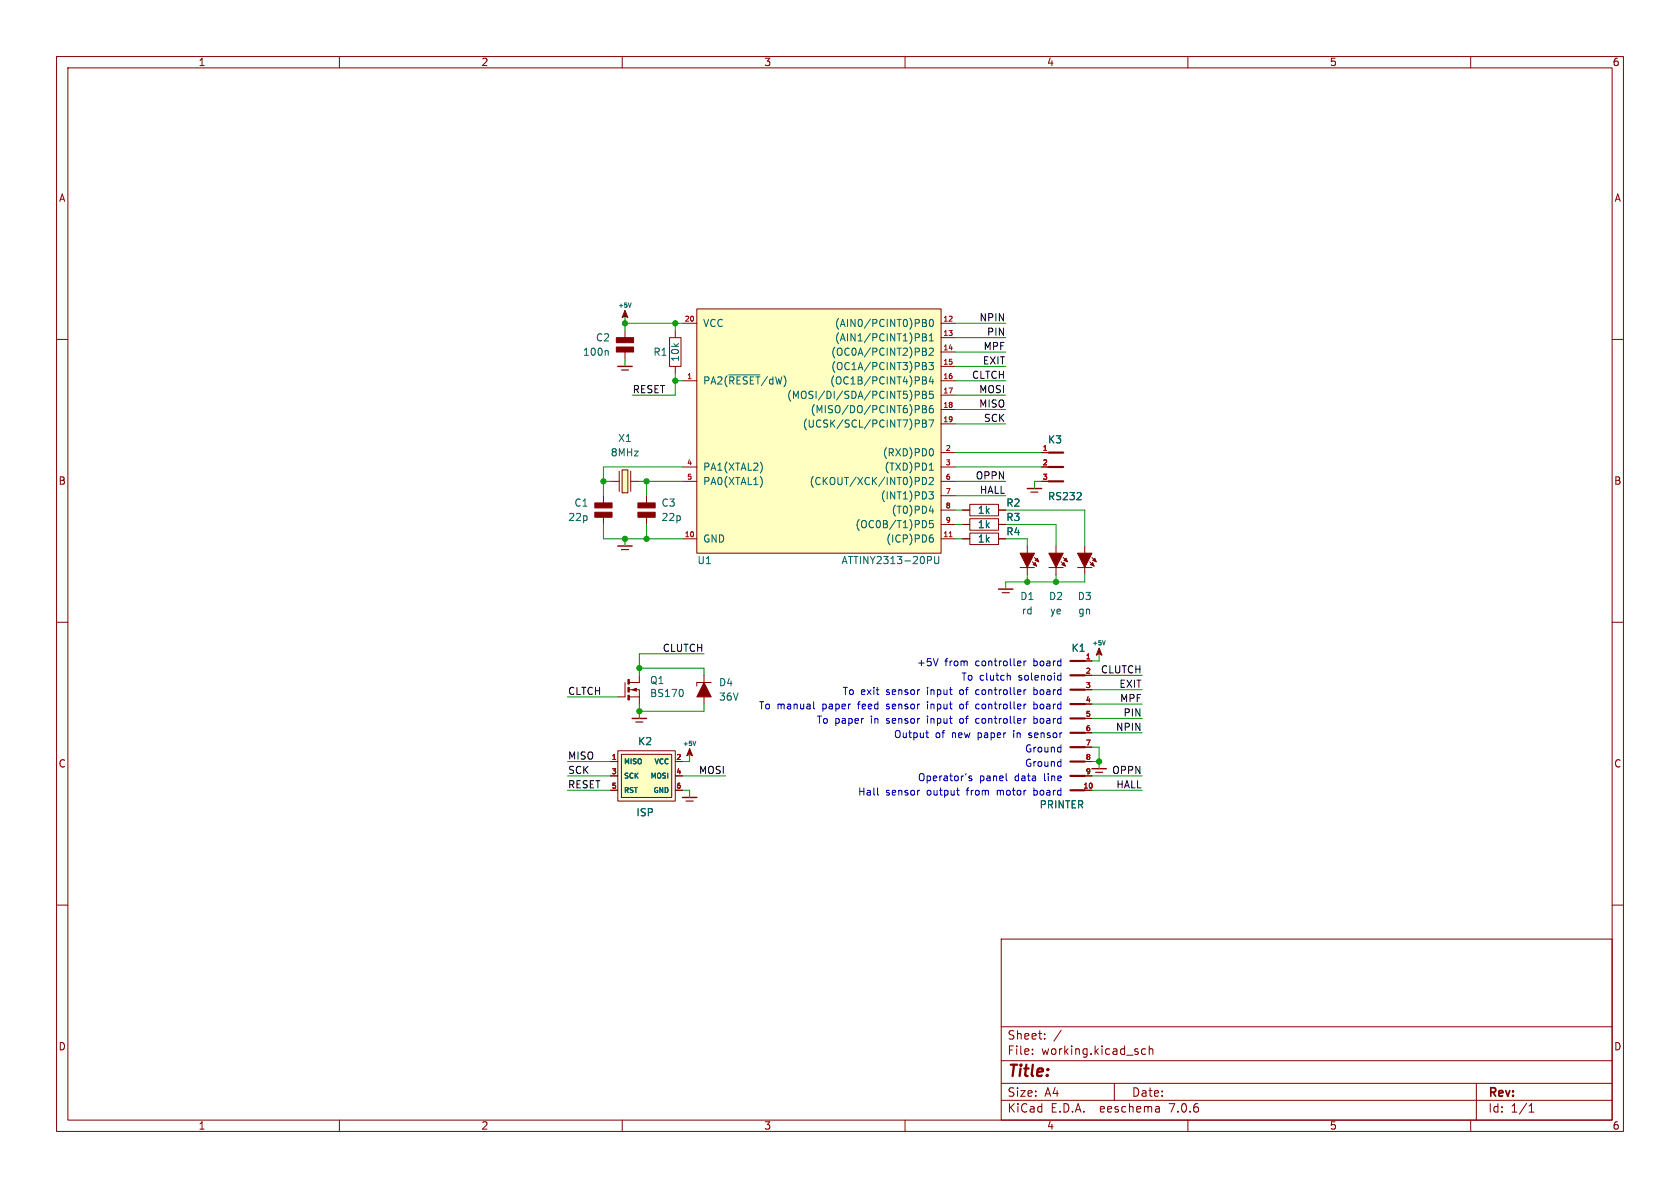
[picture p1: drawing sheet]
(kicad_sch (version 20230121) (generator eeschema)

 (paper "A4")

 (lib_symbols
  (symbol "haxmark-rescue:+5V" (power) (pin_numbers hide) (pin_names (offset 0)) (in_bom yes) (on_board yes)
   (property "Reference" "#PWR" (at 0 -1.905 0) (effects (font (size 0.762 0.762)) hide))
   (property "Value" "+5V" (at 0 1.905 0) (effects (font (size 0.762 0.762))))
   (property "Footprint" "" (at 0 0 0) (effects (font (size 1.27 1.27)) hide))
   (property "Datasheet" "" (at 0 0 0) (effects (font (size 1.524 1.524))))
   (symbol "+5V_0_1"
    (polyline (pts (xy -0.508 -0.254) (xy 0 0) (xy 0.508 -0.254) (xy 0 1.016) (xy -0.508 -0.254)) (stroke (width 0) (type solid)) (fill (type outline))))
   (symbol "+5V_1_1"
    (pin power_in line (at 0 0 90) (length 0) hide (name "+5V" (effects (font (size 0.889 0.889)))) (number "1" (effects (font (size 0.889 0.889)))))))
  (symbol "haxmark-rescue:ATTINY2313-20PU" (pin_names (offset 1.016)) (in_bom yes) (on_board yes)
   (property "Reference" "U" (at -21.59 -22.86 0) (effects (font (size 1.27 1.27)) (justify left)))
   (property "Value" "ATTINY2313-20PU" (at 21.59 -22.86 0) (effects (font (size 1.27 1.27)) (justify right)))
   (property "Footprint" "dip:DIP20_300" (at 21.59 -25.4 0) (effects (font (size 1.27 1.27)) (justify right) hide))
   (property "Datasheet" "" (at -21.59 -25.4 0) (effects (font (size 1.524 1.524))))
   (symbol "ATTINY2313-20PU_0_1"
    (rectangle (start 21.59 21.59) (end -21.59 -21.59) (stroke (width 0) (type solid)) (fill (type background))))
   (symbol "ATTINY2313-20PU_1_1"
    (pin bidirectional line (at -24.13 8.89 0) (length 2.54) (name "PA2(~{RESET}/dW)" (effects (font (size 1.27 1.27)))) (number "1" (effects (font (size 0.889 0.889)))))
    (pin power_in line (at -24.13 -19.05 0) (length 2.54) (name "GND" (effects (font (size 1.27 1.27)))) (number "10" (effects (font (size 0.889 0.889)))))
    (pin bidirectional line (at 24.13 -19.05 180) (length 2.54) (name "(ICP)PD6" (effects (font (size 1.27 1.27)))) (number "11" (effects (font (size 0.889 0.889)))))
    (pin bidirectional line (at 24.13 19.05 180) (length 2.54) (name "(AIN0/PCINT0)PB0" (effects (font (size 1.27 1.27)))) (number "12" (effects (font (size 0.889 0.889)))))
    (pin bidirectional line (at 24.13 16.51 180) (length 2.54) (name "(AIN1/PCINT1)PB1" (effects (font (size 1.27 1.27)))) (number "13" (effects (font (size 0.889 0.889)))))
    (pin bidirectional line (at 24.13 13.97 180) (length 2.54) (name "(OC0A/PCINT2)PB2" (effects (font (size 1.27 1.27)))) (number "14" (effects (font (size 0.889 0.889)))))
    (pin bidirectional line (at 24.13 11.43 180) (length 2.54) (name "(OC1A/PCINT3)PB3" (effects (font (size 1.27 1.27)))) (number "15" (effects (font (size 0.889 0.889)))))
    (pin bidirectional line (at 24.13 8.89 180) (length 2.54) (name "(OC1B/PCINT4)PB4" (effects (font (size 1.27 1.27)))) (number "16" (effects (font (size 0.889 0.889)))))
    (pin bidirectional line (at 24.13 6.35 180) (length 2.54) (name "(MOSI/DI/SDA/PCINT5)PB5" (effects (font (size 1.27 1.27)))) (number "17" (effects (font (size 0.889 0.889)))))
    (pin bidirectional line (at 24.13 3.81 180) (length 2.54) (name "(MISO/DO/PCINT6)PB6" (effects (font (size 1.27 1.27)))) (number "18" (effects (font (size 0.889 0.889)))))
    (pin bidirectional line (at 24.13 1.27 180) (length 2.54) (name "(UCSK/SCL/PCINT7)PB7" (effects (font (size 1.27 1.27)))) (number "19" (effects (font (size 0.889 0.889)))))
    (pin bidirectional line (at 24.13 -3.81 180) (length 2.54) (name "(RXD)PD0" (effects (font (size 1.27 1.27)))) (number "2" (effects (font (size 0.889 0.889)))))
    (pin power_in line (at -24.13 19.05 0) (length 2.54) (name "VCC" (effects (font (size 1.27 1.27)))) (number "20" (effects (font (size 0.889 0.889)))))
    (pin bidirectional line (at 24.13 -6.35 180) (length 2.54) (name "(TXD)PD1" (effects (font (size 1.27 1.27)))) (number "3" (effects (font (size 0.889 0.889)))))
    (pin bidirectional line (at -24.13 -6.35 0) (length 2.54) (name "PA1(XTAL2)" (effects (font (size 1.27 1.27)))) (number "4" (effects (font (size 0.889 0.889)))))
    (pin bidirectional line (at -24.13 -8.89 0) (length 2.54) (name "PA0(XTAL1)" (effects (font (size 1.27 1.27)))) (number "5" (effects (font (size 0.889 0.889)))))
    (pin bidirectional line (at 24.13 -8.89 180) (length 2.54) (name "(CKOUT/XCK/INT0)PD2" (effects (font (size 1.27 1.27)))) (number "6" (effects (font (size 0.889 0.889)))))
    (pin bidirectional line (at 24.13 -11.43 180) (length 2.54) (name "(INT1)PD3" (effects (font (size 1.27 1.27)))) (number "7" (effects (font (size 0.889 0.889)))))
    (pin bidirectional line (at 24.13 -13.97 180) (length 2.54) (name "(T0)PD4" (effects (font (size 1.27 1.27)))) (number "8" (effects (font (size 0.889 0.889)))))
    (pin bidirectional line (at 24.13 -16.51 180) (length 2.54) (name "(OC0B/T1)PD5" (effects (font (size 1.27 1.27)))) (number "9" (effects (font (size 0.889 0.889)))))))
  (symbol "haxmark-rescue:BS170" (pin_numbers hide) (pin_names (offset 0) hide) (in_bom yes) (on_board yes)
   (property "Reference" "Q" (at 3.048 1.651 0) (effects (font (size 1.27 1.27)) (justify left)))
   (property "Value" "BS170" (at 3.048 -0.635 0) (effects (font (size 1.27 1.27)) (justify left)))
   (property "Footprint" "" (at 0 0 0) (effects (font (size 1.524 1.524))))
   (property "Datasheet" "" (at 0 0 0) (effects (font (size 1.524 1.524))))
   (symbol "BS170_0_0"
    (rectangle (start -0.7112 -1.016) (end -0.5334 -1.778) (stroke (width 0.254) (type solid)) (fill (type background)))
    (rectangle (start -0.7112 0.381) (end -0.5334 -0.381) (stroke (width 0.254) (type solid)) (fill (type background)))
    (rectangle (start -0.7112 1.778) (end -0.5334 1.016) (stroke (width 0.254) (type solid)) (fill (type background)))
    (polyline (pts (xy 0 0) (xy 0.762 0.254) (xy 0.508 0) (xy 0.762 -0.254) (xy 0 0)) (stroke (width 0) (type solid)) (fill (type outline))))
   (symbol "BS170_0_1"
    (polyline (pts (xy -1.27 -1.27) (xy -1.27 1.27)) (stroke (width 0) (type solid)) (fill (type none)))
    (polyline (pts (xy 1.27 -1.27) (xy -0.508 -1.27)) (stroke (width 0) (type solid)) (fill (type none)))
    (polyline (pts (xy 1.27 1.27) (xy -0.508 1.27)) (stroke (width 0) (type solid)) (fill (type none)))
    (polyline (pts (xy 1.27 -1.27) (xy 1.27 0) (xy -0.635 0)) (stroke (width 0) (type solid)) (fill (type none))))
   (symbol "BS170_1_1"
    (pin passive line (at 1.27 2.54 270) (length 1.27) (name "D" (effects (font (size 0.889 0.889)))) (number "1" (effects (font (size 0.889 0.889)))))
    (pin passive line (at -2.54 -1.27 0) (length 1.27) (name "G" (effects (font (size 0.889 0.889)))) (number "2" (effects (font (size 0.889 0.889)))))
    (pin passive line (at 1.27 -2.54 90) (length 1.27) (name "S" (effects (font (size 0.889 0.889)))) (number "3" (effects (font (size 0.889 0.889)))))))
  (symbol "haxmark-rescue:C" (pin_numbers hide) (pin_names (offset 0.254)) (in_bom yes) (on_board yes)
   (property "Reference" "C" (at 2.54 1.27 0) (effects (font (size 1.27 1.27)) (justify left)))
   (property "Value" "C" (at 2.54 -1.27 0) (effects (font (size 1.27 1.27)) (justify left)))
   (property "Footprint" "" (at 0 0 0) (effects (font (size 1.524 1.524))))
   (property "Datasheet" "" (at 0 0 0) (effects (font (size 1.524 1.524))))
   (symbol "C_0_1"
    (rectangle (start -1.524 -0.381) (end 1.524 -1.27) (stroke (width 0) (type solid)) (fill (type outline)))
    (rectangle (start -1.524 1.27) (end 1.524 0.381) (stroke (width 0) (type solid)) (fill (type outline))))
   (symbol "C_1_1"
    (pin passive line (at 0 2.54 270) (length 1.27) (name "~" (effects (font (size 0.635 0.635)))) (number "1" (effects (font (size 0.635 0.635)))))
    (pin passive line (at 0 -2.54 90) (length 1.27) (name "~" (effects (font (size 0.635 0.635)))) (number "2" (effects (font (size 0.635 0.635)))))))
  (symbol "haxmark-rescue:DZ" (pin_numbers hide) (pin_names (offset 0) hide) (in_bom yes) (on_board yes)
   (property "Reference" "D" (at 0 2.54 0) (effects (font (size 1.27 1.27))))
   (property "Value" "DZ" (at 0 -2.54 0) (effects (font (size 1.27 1.27))))
   (property "Footprint" "" (at -2.54 0 0) (effects (font (size 1.27 1.27)) hide))
   (property "Datasheet" "" (at 0 0 0) (effects (font (size 1.524 1.524))))
   (symbol "DZ_0_1"
    (polyline (pts (xy 1.27 1.27) (xy 0.635 1.27)) (stroke (width 0) (type solid)) (fill (type none)))
    (polyline (pts (xy 1.27 1.27) (xy 1.27 -1.27)) (stroke (width 0) (type solid)) (fill (type none)))
    (polyline (pts (xy -1.27 1.27) (xy -1.27 -1.27) (xy 1.27 0) (xy -1.27 1.27)) (stroke (width 0) (type solid)) (fill (type outline))))
   (symbol "DZ_1_1"
    (pin passive line (at -2.54 0 0) (length 1.27) (name "A" (effects (font (size 0.889 0.889)))) (number "1" (effects (font (size 0.889 0.889)))))
    (pin passive line (at 2.54 0 180) (length 1.27) (name "C" (effects (font (size 0.889 0.889)))) (number "2" (effects (font (size 0.889 0.889)))))))
  (symbol "haxmark-rescue:GND" (power) (pin_names (offset 0)) (in_bom yes) (on_board yes)
   (property "Reference" "#PWR" (at 0 0 0) (effects (font (size 0.762 0.762)) hide))
   (property "Value" "GND" (at 0 -1.778 0) (effects (font (size 0.762 0.762)) hide))
   (property "Footprint" "" (at 0 0 0) (effects (font (size 1.524 1.524))))
   (property "Datasheet" "" (at 0 0 0) (effects (font (size 1.524 1.524))))
   (symbol "GND_0_1"
    (polyline (pts (xy -1.27 0) (xy 1.27 0)) (stroke (width 0.254) (type solid)) (fill (type none)))
    (polyline (pts (xy -0.635 -0.635) (xy 0.635 -0.635)) (stroke (width 0.2032) (type solid)) (fill (type none))))
   (symbol "GND_1_1"
    (pin power_in line (at 0 0 90) (length 0) hide (name "GND" (effects (font (size 0.762 0.762)))) (number "1" (effects (font (size 0.762 0.762)))))))
  (symbol "haxmark-rescue:ISP6" (pin_names (offset 1.016)) (in_bom yes) (on_board yes)
   (property "Reference" "K" (at -0.254 6.096 0) (effects (font (size 1.27 1.27))))
   (property "Value" "ISP6" (at -0.254 -6.477 0) (effects (font (size 1.27 1.27))))
   (property "Footprint" "" (at 0 0 0) (effects (font (size 1.524 1.524))))
   (property "Datasheet" "" (at 0 0 0) (effects (font (size 1.524 1.524))))
   (symbol "ISP6_0_1"
    (rectangle (start -5.08 4.445) (end 5.08 -4.445) (stroke (width 0) (type solid)) (fill (type none)))
    (rectangle (start -4.445 3.81) (end 4.445 -3.81) (stroke (width 0) (type solid)) (fill (type background))))
   (symbol "ISP6_1_1"
    (pin passive line (at -6.35 2.54 0) (length 1.27) (name "MISO" (effects (font (size 0.889 0.889)))) (number "1" (effects (font (size 0.889 0.889)))))
    (pin passive line (at 6.35 2.54 180) (length 1.27) (name "VCC" (effects (font (size 0.889 0.889)))) (number "2" (effects (font (size 0.889 0.889)))))
    (pin passive line (at -6.35 0 0) (length 1.27) (name "SCK" (effects (font (size 0.889 0.889)))) (number "3" (effects (font (size 0.889 0.889)))))
    (pin passive line (at 6.35 0 180) (length 1.27) (name "MOSI" (effects (font (size 0.889 0.889)))) (number "4" (effects (font (size 0.889 0.889)))))
    (pin passive line (at -6.35 -2.54 0) (length 1.27) (name "RST" (effects (font (size 0.889 0.889)))) (number "5" (effects (font (size 0.889 0.889)))))
    (pin passive line (at 6.35 -2.54 180) (length 1.27) (name "GND" (effects (font (size 0.889 0.889)))) (number "6" (effects (font (size 0.889 0.889)))))))
  (symbol "haxmark-rescue:LED" (pin_numbers hide) (pin_names (offset 0) hide) (in_bom yes) (on_board yes)
   (property "Reference" "D" (at 0 3.175 0) (effects (font (size 1.27 1.27))))
   (property "Value" "LED" (at 0 -3.175 0) (effects (font (size 1.27 1.27))))
   (property "Footprint" "" (at 0 0 0) (effects (font (size 1.524 1.524))))
   (property "Datasheet" "" (at 0 0 0) (effects (font (size 1.524 1.524))))
   (symbol "LED_0_1"
    (polyline (pts (xy -0.508 1.27) (xy 0.254 2.032)) (stroke (width 0) (type solid)) (fill (type none)))
    (polyline (pts (xy 0.254 0.889) (xy 1.016 1.651)) (stroke (width 0) (type solid)) (fill (type none)))
    (polyline (pts (xy 1.27 1.27) (xy 1.27 -1.27)) (stroke (width 0) (type solid)) (fill (type none)))
    (polyline (pts (xy -1.27 1.27) (xy -1.27 -1.27) (xy 1.27 0) (xy -1.27 1.27)) (stroke (width 0) (type solid)) (fill (type outline)))
    (polyline (pts (xy 0.254 2.032) (xy -0.381 1.778) (xy 0 1.397) (xy 0.254 2.032)) (stroke (width 0) (type solid)) (fill (type outline)))
    (polyline (pts (xy 1.016 1.651) (xy 0.381 1.397) (xy 0.762 1.016) (xy 1.016 1.651)) (stroke (width 0) (type solid)) (fill (type outline))))
   (symbol "LED_1_1"
    (pin passive line (at -2.54 0 0) (length 1.27) (name "A" (effects (font (size 0.889 0.889)))) (number "1" (effects (font (size 0.889 0.889)))))
    (pin passive line (at 2.54 0 180) (length 1.27) (name "C" (effects (font (size 0.889 0.889)))) (number "2" (effects (font (size 0.889 0.889)))))))
  (symbol "haxmark-rescue:M1_10" (pin_names (offset 1.016)) (in_bom yes) (on_board yes)
   (property "Reference" "K" (at -0.254 13.716 0) (effects (font (size 1.27 1.27)) (justify left)))
   (property "Value" "M1_10" (at 0 -13.97 0) (effects (font (size 1.27 1.27)) (justify left)))
   (property "Footprint" "" (at 0 2.54 0) (effects (font (size 1.524 1.524))))
   (property "Datasheet" "" (at 0 2.54 0) (effects (font (size 1.524 1.524))))
   (symbol "M1_10_0_1"
    (polyline (pts (xy 0 -11.43) (xy 2.54 -11.43)) (stroke (width 0.381) (type solid)) (fill (type none)))
    (polyline (pts (xy 0 -8.89) (xy 2.54 -8.89)) (stroke (width 0.381) (type solid)) (fill (type none)))
    (polyline (pts (xy 0 -6.35) (xy 2.54 -6.35)) (stroke (width 0.381) (type solid)) (fill (type none)))
    (polyline (pts (xy 0 -3.81) (xy 2.54 -3.81)) (stroke (width 0.381) (type solid)) (fill (type none)))
    (polyline (pts (xy 0 -1.27) (xy 2.54 -1.27)) (stroke (width 0.381) (type solid)) (fill (type none)))
    (polyline (pts (xy 0 1.27) (xy 2.54 1.27)) (stroke (width 0.381) (type solid)) (fill (type none)))
    (polyline (pts (xy 0 3.81) (xy 2.54 3.81)) (stroke (width 0.381) (type solid)) (fill (type none)))
    (polyline (pts (xy 0 6.35) (xy 2.54 6.35)) (stroke (width 0.381) (type solid)) (fill (type none)))
    (polyline (pts (xy 0 8.89) (xy 2.54 8.89)) (stroke (width 0.381) (type solid)) (fill (type none)))
    (polyline (pts (xy 0 11.43) (xy 2.54 11.43)) (stroke (width 0.381) (type solid)) (fill (type none))))
   (symbol "M1_10_1_1"
    (pin passive line (at -1.27 11.43 0) (length 1.27) (name "~" (effects (font (size 0.889 0.889)))) (number "1" (effects (font (size 0.889 0.889)))))
    (pin passive line (at -1.27 -11.43 0) (length 1.27) (name "~" (effects (font (size 0.889 0.889)))) (number "10" (effects (font (size 0.889 0.889)))))
    (pin passive line (at -1.27 8.89 0) (length 1.27) (name "~" (effects (font (size 0.889 0.889)))) (number "2" (effects (font (size 0.889 0.889)))))
    (pin passive line (at -1.27 6.35 0) (length 1.27) (name "~" (effects (font (size 0.889 0.889)))) (number "3" (effects (font (size 0.889 0.889)))))
    (pin passive line (at -1.27 3.81 0) (length 1.27) (name "~" (effects (font (size 0.889 0.889)))) (number "4" (effects (font (size 0.889 0.889)))))
    (pin passive line (at -1.27 1.27 0) (length 1.27) (name "~" (effects (font (size 0.889 0.889)))) (number "5" (effects (font (size 0.889 0.889)))))
    (pin passive line (at -1.27 -1.27 0) (length 1.27) (name "~" (effects (font (size 0.889 0.889)))) (number "6" (effects (font (size 0.889 0.889)))))
    (pin passive line (at -1.27 -3.81 0) (length 1.27) (name "~" (effects (font (size 0.889 0.889)))) (number "7" (effects (font (size 0.889 0.889)))))
    (pin passive line (at -1.27 -6.35 0) (length 1.27) (name "~" (effects (font (size 0.889 0.889)))) (number "8" (effects (font (size 0.889 0.889)))))
    (pin passive line (at -1.27 -8.89 0) (length 1.27) (name "~" (effects (font (size 0.889 0.889)))) (number "9" (effects (font (size 0.889 0.889)))))))
  (symbol "haxmark-rescue:M1_3" (pin_names (offset 1.016)) (in_bom yes) (on_board yes)
   (property "Reference" "K" (at -0.254 4.826 0) (effects (font (size 1.27 1.27)) (justify left)))
   (property "Value" "M1_3" (at -0.254 -5.207 0) (effects (font (size 1.27 1.27)) (justify left)))
   (property "Footprint" "" (at 0 0 0) (effects (font (size 1.524 1.524))))
   (property "Datasheet" "" (at 0 0 0) (effects (font (size 1.524 1.524))))
   (symbol "M1_3_0_1"
    (polyline (pts (xy 0 -2.54) (xy 2.54 -2.54)) (stroke (width 0.381) (type solid)) (fill (type none)))
    (polyline (pts (xy 0 0) (xy 2.54 0)) (stroke (width 0.381) (type solid)) (fill (type none)))
    (polyline (pts (xy 0 2.54) (xy 2.54 2.54)) (stroke (width 0.381) (type solid)) (fill (type none))))
   (symbol "M1_3_1_1"
    (pin passive line (at -1.27 2.54 0) (length 1.27) (name "~" (effects (font (size 0.889 0.889)))) (number "1" (effects (font (size 0.889 0.889)))))
    (pin passive line (at -1.27 0 0) (length 1.27) (name "~" (effects (font (size 0.889 0.889)))) (number "2" (effects (font (size 0.889 0.889)))))
    (pin passive line (at -1.27 -2.54 0) (length 1.27) (name "~" (effects (font (size 0.889 0.889)))) (number "3" (effects (font (size 0.889 0.889)))))))
  (symbol "haxmark-rescue:R" (pin_numbers hide) (pin_names (offset 0)) (in_bom yes) (on_board yes)
   (property "Reference" "R" (at 1.27 0 0) (effects (font (size 1.27 1.27)) (justify left)))
   (property "Value" "R" (at 0 0 90) (effects (font (size 1.27 1.27))))
   (property "Footprint" "" (at 0 0 0) (effects (font (size 1.524 1.524))))
   (property "Datasheet" "" (at 0 0 0) (effects (font (size 1.524 1.524))))
   (symbol "R_0_1"
    (rectangle (start -1.016 2.54) (end 1.016 -2.54) (stroke (width 0) (type solid)) (fill (type none))))
   (symbol "R_1_1"
    (pin passive line (at 0 3.81 270) (length 1.27) (name "~" (effects (font (size 0.889 0.889)))) (number "1" (effects (font (size 0.889 0.889)))))
    (pin passive line (at 0 -3.81 90) (length 1.27) (name "~" (effects (font (size 0.889 0.889)))) (number "2" (effects (font (size 0.889 0.889)))))))
  (symbol "haxmark-rescue:XTAL" (pin_names (offset 1.016)) (in_bom yes) (on_board yes)
   (property "Reference" "X" (at 2.54 1.27 0) (effects (font (size 1.27 1.27)) (justify left)))
   (property "Value" "XTAL" (at 2.54 -1.27 0) (effects (font (size 1.27 1.27)) (justify left)))
   (property "Footprint" "" (at 0 0 0) (effects (font (size 1.524 1.524))))
   (property "Datasheet" "" (at 0 0 0) (effects (font (size 1.524 1.524))))
   (symbol "XTAL_1_1"
    (rectangle (start -2.032 0.508) (end 2.032 -0.508) (stroke (width 0) (type solid)) (fill (type background)))
    (polyline (pts (xy -1.778 -1.016) (xy 1.778 -1.016)) (stroke (width 0) (type solid)) (fill (type none)))
    (polyline (pts (xy -1.778 1.016) (xy 1.778 1.016)) (stroke (width 0) (type solid)) (fill (type none)))
    (pin power_in line (at 0 2.54 270) (length 1.524) (name "~" (effects (font (size 0 0)))) (number "1" (effects (font (size 0 0)))))
    (pin power_in line (at 0 -2.54 90) (length 1.524) (name "~" (effects (font (size 0 0)))) (number "2" (effects (font (size 0 0))))))))

 (junction (at 194.31 134.62) (diameter 0) (color 0 0 0 0))
 (junction (at 119.38 57.15) (diameter 0) (color 0 0 0 0))
 (junction (at 181.61 102.87) (diameter 0) (color 0 0 0 0))
 (junction (at 113.03 118.11) (diameter 0) (color 0 0 0 0))
 (junction (at 119.38 67.31) (diameter 0) (color 0 0 0 0))
 (junction (at 110.49 57.15) (diameter 0) (color 0 0 0 0))
 (junction (at 110.49 95.25) (diameter 0) (color 0 0 0 0))
 (junction (at 186.69 102.87) (diameter 0) (color 0 0 0 0))
 (junction (at 113.03 125.73) (diameter 0) (color 0 0 0 0))
 (junction (at 114.3 85.09) (diameter 0) (color 0 0 0 0))
 (junction (at 106.68 85.09) (diameter 0) (color 0 0 0 0))
 (junction (at 114.3 95.25) (diameter 0) (color 0 0 0 0))

 (wire (pts (xy 110.49 57.15) (xy 110.49 58.42)) (stroke (width 0) (type default)))
 (wire (pts (xy 113.03 124.46) (xy 113.03 125.73)) (stroke (width 0) (type default)))
 (wire (pts (xy 201.93 121.92) (xy 193.04 121.92)) (stroke (width 0) (type default)))
 (wire (pts (xy 186.69 102.87) (xy 186.69 101.6)) (stroke (width 0) (type default)))
 (wire (pts (xy 201.93 139.7) (xy 193.04 139.7)) (stroke (width 0) (type default)))
 (wire (pts (xy 113.03 125.73) (xy 124.46 125.73)) (stroke (width 0) (type default)))
 (wire (pts (xy 124.46 118.11) (xy 124.46 119.38)) (stroke (width 0) (type default)))
 (wire (pts (xy 100.33 139.7) (xy 107.95 139.7)) (stroke (width 0) (type default)))
 (wire (pts (xy 124.46 125.73) (xy 124.46 124.46)) (stroke (width 0) (type default)))
 (wire (pts (xy 177.8 92.71) (xy 186.69 92.71)) (stroke (width 0) (type default)))
 (wire (pts (xy 181.61 102.87) (xy 181.61 101.6)) (stroke (width 0) (type default)))
 (wire (pts (xy 177.8 69.85) (xy 168.91 69.85)) (stroke (width 0) (type default)))
 (wire (pts (xy 177.8 62.23) (xy 168.91 62.23)) (stroke (width 0) (type default)))
 (wire (pts (xy 194.31 134.62) (xy 193.04 134.62)) (stroke (width 0) (type default)))
 (wire (pts (xy 107.95 85.09) (xy 106.68 85.09)) (stroke (width 0) (type default)))
 (wire (pts (xy 107.95 134.62) (xy 100.33 134.62)) (stroke (width 0) (type default)))
 (wire (pts (xy 170.18 95.25) (xy 168.91 95.25)) (stroke (width 0) (type default)))
 (wire (pts (xy 184.15 80.01) (xy 168.91 80.01)) (stroke (width 0) (type default)))
 (wire (pts (xy 194.31 132.08) (xy 194.31 134.62)) (stroke (width 0) (type default)))
 (wire (pts (xy 182.88 85.09) (xy 184.15 85.09)) (stroke (width 0) (type default)))
 (wire (pts (xy 119.38 67.31) (xy 119.38 69.85)) (stroke (width 0) (type default)))
 (wire (pts (xy 191.77 102.87) (xy 191.77 101.6)) (stroke (width 0) (type default)))
 (wire (pts (xy 106.68 95.25) (xy 110.49 95.25)) (stroke (width 0) (type default)))
 (wire (pts (xy 113.03 125.73) (xy 113.03 127)) (stroke (width 0) (type default)))
 (wire (pts (xy 191.77 90.17) (xy 191.77 96.52)) (stroke (width 0) (type default)))
 (wire (pts (xy 177.8 85.09) (xy 168.91 85.09)) (stroke (width 0) (type default)))
 (wire (pts (xy 168.91 82.55) (xy 184.15 82.55)) (stroke (width 0) (type default)))
 (wire (pts (xy 181.61 102.87) (xy 186.69 102.87)) (stroke (width 0) (type default)))
 (wire (pts (xy 113.03 85.09) (xy 114.3 85.09)) (stroke (width 0) (type default)))
 (wire (pts (xy 121.92 133.35) (xy 121.92 134.62)) (stroke (width 0) (type default)))
 (wire (pts (xy 113.03 118.11) (xy 124.46 118.11)) (stroke (width 0) (type default)))
 (wire (pts (xy 177.8 57.15) (xy 168.91 57.15)) (stroke (width 0) (type default)))
 (wire (pts (xy 124.46 115.57) (xy 113.03 115.57)) (stroke (width 0) (type default)))
 (wire (pts (xy 106.68 85.09) (xy 106.68 87.63)) (stroke (width 0) (type default)))
 (wire (pts (xy 181.61 96.52) (xy 181.61 95.25)) (stroke (width 0) (type default)))
 (wire (pts (xy 177.8 59.69) (xy 168.91 59.69)) (stroke (width 0) (type default)))
 (wire (pts (xy 177.8 90.17) (xy 191.77 90.17)) (stroke (width 0) (type default)))
 (wire (pts (xy 194.31 134.62) (xy 194.31 135.89)) (stroke (width 0) (type default)))
 (wire (pts (xy 119.38 57.15) (xy 120.65 57.15)) (stroke (width 0) (type default)))
 (wire (pts (xy 110.49 95.25) (xy 114.3 95.25)) (stroke (width 0) (type default)))
 (wire (pts (xy 114.3 85.09) (xy 120.65 85.09)) (stroke (width 0) (type default)))
 (wire (pts (xy 100.33 123.19) (xy 109.22 123.19)) (stroke (width 0) (type default)))
 (wire (pts (xy 113.03 115.57) (xy 113.03 118.11)) (stroke (width 0) (type default)))
 (wire (pts (xy 177.8 104.14) (xy 177.8 102.87)) (stroke (width 0) (type default)))
 (wire (pts (xy 177.8 64.77) (xy 168.91 64.77)) (stroke (width 0) (type default)))
 (wire (pts (xy 201.93 124.46) (xy 193.04 124.46)) (stroke (width 0) (type default)))
 (wire (pts (xy 177.8 74.93) (xy 168.91 74.93)) (stroke (width 0) (type default)))
 (wire (pts (xy 121.92 140.97) (xy 121.92 139.7)) (stroke (width 0) (type default)))
 (wire (pts (xy 114.3 95.25) (xy 114.3 92.71)) (stroke (width 0) (type default)))
 (wire (pts (xy 186.69 92.71) (xy 186.69 96.52)) (stroke (width 0) (type default)))
 (wire (pts (xy 170.18 90.17) (xy 168.91 90.17)) (stroke (width 0) (type default)))
 (wire (pts (xy 119.38 57.15) (xy 119.38 58.42)) (stroke (width 0) (type default)))
 (wire (pts (xy 119.38 67.31) (xy 120.65 67.31)) (stroke (width 0) (type default)))
 (wire (pts (xy 177.8 87.63) (xy 168.91 87.63)) (stroke (width 0) (type default)))
 (wire (pts (xy 114.3 85.09) (xy 114.3 87.63)) (stroke (width 0) (type default)))
 (wire (pts (xy 177.8 102.87) (xy 181.61 102.87)) (stroke (width 0) (type default)))
 (wire (pts (xy 110.49 96.52) (xy 110.49 95.25)) (stroke (width 0) (type default)))
 (wire (pts (xy 194.31 116.84) (xy 194.31 115.57)) (stroke (width 0) (type default)))
 (wire (pts (xy 121.92 134.62) (xy 120.65 134.62)) (stroke (width 0) (type default)))
 (wire (pts (xy 114.3 95.25) (xy 120.65 95.25)) (stroke (width 0) (type default)))
 (wire (pts (xy 201.93 119.38) (xy 193.04 119.38)) (stroke (width 0) (type default)))
 (wire (pts (xy 110.49 57.15) (xy 119.38 57.15)) (stroke (width 0) (type default)))
 (wire (pts (xy 168.91 92.71) (xy 170.18 92.71)) (stroke (width 0) (type default)))
 (wire (pts (xy 120.65 82.55) (xy 106.68 82.55)) (stroke (width 0) (type default)))
 (wire (pts (xy 110.49 55.88) (xy 110.49 57.15)) (stroke (width 0) (type default)))
 (wire (pts (xy 121.92 139.7) (xy 120.65 139.7)) (stroke (width 0) (type default)))
 (wire (pts (xy 201.93 137.16) (xy 193.04 137.16)) (stroke (width 0) (type default)))
 (wire (pts (xy 110.49 64.77) (xy 110.49 63.5)) (stroke (width 0) (type default)))
 (wire (pts (xy 186.69 102.87) (xy 191.77 102.87)) (stroke (width 0) (type default)))
 (wire (pts (xy 201.93 129.54) (xy 193.04 129.54)) (stroke (width 0) (type default)))
 (wire (pts (xy 194.31 132.08) (xy 193.04 132.08)) (stroke (width 0) (type default)))
 (wire (pts (xy 119.38 66.04) (xy 119.38 67.31)) (stroke (width 0) (type default)))
 (wire (pts (xy 106.68 82.55) (xy 106.68 85.09)) (stroke (width 0) (type default)))
 (wire (pts (xy 181.61 95.25) (xy 177.8 95.25)) (stroke (width 0) (type default)))
 (wire (pts (xy 100.33 137.16) (xy 107.95 137.16)) (stroke (width 0) (type default)))
 (wire (pts (xy 128.27 137.16) (xy 120.65 137.16)) (stroke (width 0) (type default)))
 (wire (pts (xy 193.04 116.84) (xy 194.31 116.84)) (stroke (width 0) (type default)))
 (wire (pts (xy 177.8 72.39) (xy 168.91 72.39)) (stroke (width 0) (type default)))
 (wire (pts (xy 113.03 118.11) (xy 113.03 119.38)) (stroke (width 0) (type default)))
 (wire (pts (xy 182.88 86.36) (xy 182.88 85.09)) (stroke (width 0) (type default)))
 (wire (pts (xy 177.8 67.31) (xy 168.91 67.31)) (stroke (width 0) (type default)))
 (wire (pts (xy 106.68 95.25) (xy 106.68 92.71)) (stroke (width 0) (type default)))
 (wire (pts (xy 201.93 127) (xy 193.04 127)) (stroke (width 0) (type default)))
 (wire (pts (xy 119.38 69.85) (xy 111.76 69.85)) (stroke (width 0) (type default)))

 (text "To paper in sensor input of controller board" (at 187.96 128.27 0) (effects (font (size 1.27 1.27)) (justify right bottom)))
 (text "To clutch solenoid" (at 187.96 120.65 0) (effects (font (size 1.27 1.27)) (justify right bottom)))
 (text "Output of new paper in sensor" (at 187.96 130.81 0) (effects (font (size 1.27 1.27)) (justify right bottom)))
 (text "Ground" (at 187.96 135.89 0) (effects (font (size 1.27 1.27)) (justify right bottom)))
 (text "To manual paper feed sensor input of controller board" (at 187.96 125.73 0) (effects (font (size 1.27 1.27)) (justify right bottom)))
 (text "To exit sensor input of controller board" (at 187.96 123.19 0) (effects (font (size 1.27 1.27)) (justify right bottom)))
 (text "+5V from controller board" (at 187.96 118.11 0) (effects (font (size 1.27 1.27)) (justify right bottom)))
 (text "Hall sensor output from motor board" (at 187.96 140.97 0) (effects (font (size 1.27 1.27)) (justify right bottom)))
 (text "Operator's panel data line" (at 187.96 138.43 0) (effects (font (size 1.27 1.27)) (justify right bottom)))
 (text "Ground" (at 187.96 133.35 0) (effects (font (size 1.27 1.27)) (justify right bottom)))

 (label "MPF" (at 201.93 124.46 180) (effects (font (size 1.27 1.27)) (justify right bottom)))
 (label "HALL" (at 177.8 87.63 180) (effects (font (size 1.27 1.27)) (justify right bottom)))
 (label "PIN" (at 177.8 59.69 180) (effects (font (size 1.27 1.27)) (justify right bottom)))
 (label "HALL" (at 201.93 139.7 180) (effects (font (size 1.27 1.27)) (justify right bottom)))
 (label "CLTCH" (at 100.33 123.19 0) (effects (font (size 1.27 1.27)) (justify left bottom)))
 (label "RESET" (at 111.76 69.85 0) (effects (font (size 1.27 1.27)) (justify left bottom)))
 (label "PIN" (at 201.93 127 180) (effects (font (size 1.27 1.27)) (justify right bottom)))
 (label "NPIN" (at 201.93 129.54 180) (effects (font (size 1.27 1.27)) (justify right bottom)))
 (label "OPPN" (at 201.93 137.16 180) (effects (font (size 1.27 1.27)) (justify right bottom)))
 (label "SCK" (at 100.33 137.16 0) (effects (font (size 1.27 1.27)) (justify left bottom)))
 (label "EXIT" (at 201.93 121.92 180) (effects (font (size 1.27 1.27)) (justify right bottom)))
 (label "MOSI" (at 177.8 69.85 180) (effects (font (size 1.27 1.27)) (justify right bottom)))
 (label "CLTCH" (at 177.8 67.31 180) (effects (font (size 1.27 1.27)) (justify right bottom)))
 (label "CLUTCH" (at 201.93 119.38 180) (effects (font (size 1.27 1.27)) (justify right bottom)))
 (label "MISO" (at 100.33 134.62 0) (effects (font (size 1.27 1.27)) (justify left bottom)))
 (label "MPF" (at 177.8 62.23 180) (effects (font (size 1.27 1.27)) (justify right bottom)))
 (label "MOSI" (at 128.27 137.16 180) (effects (font (size 1.27 1.27)) (justify right bottom)))
 (label "NPIN" (at 177.8 57.15 180) (effects (font (size 1.27 1.27)) (justify right bottom)))
 (label "CLUTCH" (at 124.46 115.57 180) (effects (font (size 1.27 1.27)) (justify right bottom)))
 (label "SCK" (at 177.8 74.93 180) (effects (font (size 1.27 1.27)) (justify right bottom)))
 (label "EXIT" (at 177.8 64.77 180) (effects (font (size 1.27 1.27)) (justify right bottom)))
 (label "OPPN" (at 177.8 85.09 180) (effects (font (size 1.27 1.27)) (justify right bottom)))
 (label "MISO" (at 177.8 72.39 180) (effects (font (size 1.27 1.27)) (justify right bottom)))
 (label "RESET" (at 100.33 139.7 0) (effects (font (size 1.27 1.27)) (justify left bottom)))

 (symbol (lib_id "haxmark-rescue:ATTINY2313-20PU") (at 144.78 76.2 0) (unit 1) (in_bom yes) (on_board yes) (dnp no)
  (property "Reference" "U1" (at 123.19 99.06 0) (effects (font (size 1.27 1.27)) (justify left)))
  (property "Value" "ATTINY2313-20PU" (at 166.37 99.06 0) (effects (font (size 1.27 1.27)) (justify right)))
  (property "Footprint" "dip:DIP20_300" (at 166.37 101.6 0) (effects (font (size 1.27 1.27)) (justify right) hide))
  (property "Datasheet" "" (at 123.19 101.6 0) (effects (font (size 1.524 1.524)))) (pin "1") (pin "10") (pin "11") (pin "12") (pin "13") (pin "14") (pin "15") (pin "16") (pin "17") (pin "18") (pin "19") (pin "2") (pin "20") (pin "3") (pin "4") (pin "5") (pin "6") (pin "7") (pin "8") (pin "9"))

 (symbol (lib_id "haxmark-rescue:ISP6") (at 114.3 137.16 0) (unit 1) (in_bom yes) (on_board yes) (dnp no)
  (property "Reference" "K2" (at 114.046 131.064 0) (effects (font (size 1.27 1.27))))
  (property "Value" "ISP" (at 114.046 143.637 0) (effects (font (size 1.27 1.27))))
  (property "Footprint" "conn:WSL6G" (at 114.3 137.16 0) (effects (font (size 1.524 1.524)) hide))
  (property "Datasheet" "" (at 114.3 137.16 0) (effects (font (size 1.524 1.524)))) (pin "1") (pin "2") (pin "3") (pin "4") (pin "5") (pin "6"))

 (symbol (lib_id "haxmark-rescue:+5V") (at 110.49 55.88 0) (unit 1) (in_bom yes) (on_board yes) (dnp no)
  (property "Reference" "#PWR01" (at 110.49 57.785 0) (effects (font (size 0.762 0.762)) hide))
  (property "Value" "+5V" (at 110.49 53.975 0) (effects (font (size 0.762 0.762))))
  (property "Footprint" "" (at 110.49 55.88 0) (effects (font (size 1.27 1.27)) hide))
  (property "Datasheet" "" (at 110.49 55.88 0) (effects (font (size 1.524 1.524)))) (pin "1"))

 (symbol (lib_id "haxmark-rescue:R") (at 119.38 62.23 180) (unit 1) (in_bom yes) (on_board yes) (dnp no)
  (property "Reference" "R1" (at 118.11 62.23 0) (effects (font (size 1.27 1.27)) (justify left)))
  (property "Value" "10k" (at 119.38 62.23 90) (effects (font (size 1.27 1.27))))
  (property "Footprint" "rcl:R_0207_500" (at 119.38 62.23 0) (effects (font (size 1.524 1.524)) hide))
  (property "Datasheet" "" (at 119.38 62.23 0) (effects (font (size 1.524 1.524)))) (pin "1") (pin "2"))

 (symbol (lib_id "haxmark-rescue:XTAL") (at 110.49 85.09 270) (unit 1) (in_bom yes) (on_board yes) (dnp no)
  (property "Reference" "X1" (at 110.49 77.47 90) (effects (font (size 1.27 1.27))))
  (property "Value" "8MHz" (at 110.49 80.01 90) (effects (font (size 1.27 1.27))))
  (property "Footprint" "rcl:XTAL_200" (at 110.49 85.09 0) (effects (font (size 1.524 1.524)) hide))
  (property "Datasheet" "" (at 110.49 85.09 0) (effects (font (size 1.524 1.524)))) (pin "1") (pin "2"))

 (symbol (lib_id "haxmark-rescue:C") (at 114.3 90.17 0) (unit 1) (in_bom yes) (on_board yes) (dnp no)
  (property "Reference" "C3" (at 116.84 88.9 0) (effects (font (size 1.27 1.27)) (justify left)))
  (property "Value" "22p" (at 116.84 91.44 0) (effects (font (size 1.27 1.27)) (justify left)))
  (property "Footprint" "rcl:C_200" (at 114.3 90.17 0) (effects (font (size 1.524 1.524)) hide))
  (property "Datasheet" "" (at 114.3 90.17 0) (effects (font (size 1.524 1.524)))) (pin "1") (pin "2"))

 (symbol (lib_id "haxmark-rescue:C") (at 106.68 90.17 0) (mirror y) (unit 1) (in_bom yes) (on_board yes) (dnp no)
  (property "Reference" "C1" (at 104.14 88.9 0) (effects (font (size 1.27 1.27)) (justify left)))
  (property "Value" "22p" (at 104.14 91.44 0) (effects (font (size 1.27 1.27)) (justify left)))
  (property "Footprint" "rcl:C_200" (at 106.68 90.17 0) (effects (font (size 1.524 1.524)) hide))
  (property "Datasheet" "" (at 106.68 90.17 0) (effects (font (size 1.524 1.524)))) (pin "1") (pin "2"))

 (symbol (lib_id "haxmark-rescue:C") (at 110.49 60.96 0) (mirror y) (unit 1) (in_bom yes) (on_board yes) (dnp no)
  (property "Reference" "C2" (at 107.95 59.69 0) (effects (font (size 1.27 1.27)) (justify left)))
  (property "Value" "100n" (at 107.95 62.23 0) (effects (font (size 1.27 1.27)) (justify left)))
  (property "Footprint" "rcl:C_200" (at 110.49 60.96 0) (effects (font (size 1.524 1.524)) hide))
  (property "Datasheet" "" (at 110.49 60.96 0) (effects (font (size 1.524 1.524)))) (pin "1") (pin "2"))

 (symbol (lib_id "haxmark-rescue:GND") (at 110.49 64.77 0) (unit 1) (in_bom yes) (on_board yes) (dnp no)
  (property "Reference" "#PWR02" (at 110.49 64.77 0) (effects (font (size 0.762 0.762)) hide))
  (property "Value" "GND" (at 110.49 66.548 0) (effects (font (size 0.762 0.762)) hide))
  (property "Footprint" "" (at 110.49 64.77 0) (effects (font (size 1.524 1.524))))
  (property "Datasheet" "" (at 110.49 64.77 0) (effects (font (size 1.524 1.524)))) (pin "1"))

 (symbol (lib_id "haxmark-rescue:GND") (at 121.92 140.97 0) (unit 1) (in_bom yes) (on_board yes) (dnp no)
  (property "Reference" "#PWR03" (at 121.92 140.97 0) (effects (font (size 0.762 0.762)) hide))
  (property "Value" "GND" (at 121.92 142.748 0) (effects (font (size 0.762 0.762)) hide))
  (property "Footprint" "" (at 121.92 140.97 0) (effects (font (size 1.524 1.524))))
  (property "Datasheet" "" (at 121.92 140.97 0) (effects (font (size 1.524 1.524)))) (pin "1"))

 (symbol (lib_id "haxmark-rescue:+5V") (at 121.92 133.35 0) (unit 1) (in_bom yes) (on_board yes) (dnp no)
  (property "Reference" "#PWR04" (at 121.92 135.255 0) (effects (font (size 0.762 0.762)) hide))
  (property "Value" "+5V" (at 121.92 131.445 0) (effects (font (size 0.762 0.762))))
  (property "Footprint" "" (at 121.92 133.35 0) (effects (font (size 1.27 1.27)) hide))
  (property "Datasheet" "" (at 121.92 133.35 0) (effects (font (size 1.524 1.524)))) (pin "1"))

 (symbol (lib_id "haxmark-rescue:BS170") (at 111.76 121.92 0) (unit 1) (in_bom yes) (on_board yes) (dnp no)
  (property "Reference" "Q1" (at 114.808 120.269 0) (effects (font (size 1.27 1.27)) (justify left)))
  (property "Value" "BS170" (at 114.808 122.555 0) (effects (font (size 1.27 1.27)) (justify left)))
  (property "Footprint" "to:TO92" (at 111.76 121.92 0) (effects (font (size 1.524 1.524)) hide))
  (property "Datasheet" "" (at 111.76 121.92 0) (effects (font (size 1.524 1.524)))) (pin "1") (pin "2") (pin "3"))

 (symbol (lib_id "haxmark-rescue:DZ") (at 124.46 121.92 90) (unit 1) (in_bom yes) (on_board yes) (dnp no)
  (property "Reference" "D4" (at 127 120.65 90) (effects (font (size 1.27 1.27)) (justify right)))
  (property "Value" "36V" (at 127 123.19 90) (effects (font (size 1.27 1.27)) (justify right)))
  (property "Footprint" "do:DO35_500" (at 124.46 124.46 0) (effects (font (size 1.27 1.27)) hide))
  (property "Datasheet" "" (at 124.46 121.92 0) (effects (font (size 1.524 1.524)))) (pin "1") (pin "2"))

 (symbol (lib_id "haxmark-rescue:GND") (at 110.49 96.52 0) (unit 1) (in_bom yes) (on_board yes) (dnp no)
  (property "Reference" "#PWR05" (at 110.49 96.52 0) (effects (font (size 0.762 0.762)) hide))
  (property "Value" "GND" (at 110.49 98.298 0) (effects (font (size 0.762 0.762)) hide))
  (property "Footprint" "" (at 110.49 96.52 0) (effects (font (size 1.524 1.524))))
  (property "Datasheet" "" (at 110.49 96.52 0) (effects (font (size 1.524 1.524)))) (pin "1"))

 (symbol (lib_id "haxmark-rescue:GND") (at 113.03 127 0) (unit 1) (in_bom yes) (on_board yes) (dnp no)
  (property "Reference" "#PWR06" (at 113.03 127 0) (effects (font (size 0.762 0.762)) hide))
  (property "Value" "GND" (at 113.03 128.778 0) (effects (font (size 0.762 0.762)) hide))
  (property "Footprint" "" (at 113.03 127 0) (effects (font (size 1.524 1.524))))
  (property "Datasheet" "" (at 113.03 127 0) (effects (font (size 1.524 1.524)))) (pin "1"))

 (symbol (lib_id "haxmark-rescue:M1_3") (at 185.42 82.55 0) (unit 1) (in_bom yes) (on_board yes) (dnp no)
  (property "Reference" "K3" (at 185.166 77.724 0) (effects (font (size 1.27 1.27)) (justify left)))
  (property "Value" "RS232" (at 185.166 87.757 0) (effects (font (size 1.27 1.27)) (justify left)))
  (property "Footprint" "conn:PINHEAD_1_3" (at 185.42 82.55 0) (effects (font (size 1.524 1.524)) hide))
  (property "Datasheet" "" (at 185.42 82.55 0) (effects (font (size 1.524 1.524)))) (pin "1") (pin "2") (pin "3"))

 (symbol (lib_id "haxmark-rescue:GND") (at 182.88 86.36 0) (unit 1) (in_bom yes) (on_board yes) (dnp no)
  (property "Reference" "#PWR07" (at 182.88 86.36 0) (effects (font (size 0.762 0.762)) hide))
  (property "Value" "GND" (at 182.88 88.138 0) (effects (font (size 0.762 0.762)) hide))
  (property "Footprint" "" (at 182.88 86.36 0) (effects (font (size 1.524 1.524))))
  (property "Datasheet" "" (at 182.88 86.36 0) (effects (font (size 1.524 1.524)))) (pin "1"))

 (symbol (lib_id "haxmark-rescue:R") (at 173.99 90.17 90) (unit 1) (in_bom yes) (on_board yes) (dnp no)
  (property "Reference" "R2" (at 177.8 88.9 90) (effects (font (size 1.27 1.27)) (justify right)))
  (property "Value" "1k" (at 173.99 90.17 90) (effects (font (size 1.27 1.27))))
  (property "Footprint" "rcl:R_0207_500" (at 173.99 90.17 0) (effects (font (size 1.524 1.524)) hide))
  (property "Datasheet" "" (at 173.99 90.17 0) (effects (font (size 1.524 1.524)))) (pin "1") (pin "2"))

 (symbol (lib_id "haxmark-rescue:R") (at 173.99 92.71 90) (unit 1) (in_bom yes) (on_board yes) (dnp no)
  (property "Reference" "R3" (at 177.8 91.44 90) (effects (font (size 1.27 1.27)) (justify right)))
  (property "Value" "1k" (at 173.99 92.71 90) (effects (font (size 1.27 1.27))))
  (property "Footprint" "rcl:R_0207_500" (at 173.99 92.71 0) (effects (font (size 1.524 1.524)) hide))
  (property "Datasheet" "" (at 173.99 92.71 0) (effects (font (size 1.524 1.524)))) (pin "1") (pin "2"))

 (symbol (lib_id "haxmark-rescue:R") (at 173.99 95.25 90) (unit 1) (in_bom yes) (on_board yes) (dnp no)
  (property "Reference" "R4" (at 177.8 93.98 90) (effects (font (size 1.27 1.27)) (justify right)))
  (property "Value" "1k" (at 173.99 95.25 90) (effects (font (size 1.27 1.27))))
  (property "Footprint" "rcl:R_0207_500" (at 173.99 95.25 0) (effects (font (size 1.524 1.524)) hide))
  (property "Datasheet" "" (at 173.99 95.25 0) (effects (font (size 1.524 1.524)))) (pin "1") (pin "2"))

 (symbol (lib_id "haxmark-rescue:LED") (at 181.61 99.06 270) (unit 1) (in_bom yes) (on_board yes) (dnp no)
  (property "Reference" "D1" (at 181.61 105.41 90) (effects (font (size 1.27 1.27))))
  (property "Value" "rd" (at 181.61 107.95 90) (effects (font (size 1.27 1.27))))
  (property "Footprint" "led:LED_RECT" (at 181.61 99.06 0) (effects (font (size 1.524 1.524)) hide))
  (property "Datasheet" "" (at 181.61 99.06 0) (effects (font (size 1.524 1.524)))) (pin "1") (pin "2"))

 (symbol (lib_id "haxmark-rescue:LED") (at 186.69 99.06 270) (unit 1) (in_bom yes) (on_board yes) (dnp no)
  (property "Reference" "D2" (at 186.69 105.41 90) (effects (font (size 1.27 1.27))))
  (property "Value" "ye" (at 186.69 107.95 90) (effects (font (size 1.27 1.27))))
  (property "Footprint" "led:LED_RECT" (at 186.69 99.06 0) (effects (font (size 1.524 1.524)) hide))
  (property "Datasheet" "" (at 186.69 99.06 0) (effects (font (size 1.524 1.524)))) (pin "1") (pin "2"))

 (symbol (lib_id "haxmark-rescue:LED") (at 191.77 99.06 270) (unit 1) (in_bom yes) (on_board yes) (dnp no)
  (property "Reference" "D3" (at 191.77 105.41 90) (effects (font (size 1.27 1.27))))
  (property "Value" "gn" (at 191.77 107.95 90) (effects (font (size 1.27 1.27))))
  (property "Footprint" "led:LED_RECT" (at 191.77 99.06 0) (effects (font (size 1.524 1.524)) hide))
  (property "Datasheet" "" (at 191.77 99.06 0) (effects (font (size 1.524 1.524)))) (pin "1") (pin "2"))

 (symbol (lib_id "haxmark-rescue:GND") (at 177.8 104.14 0) (unit 1) (in_bom yes) (on_board yes) (dnp no)
  (property "Reference" "#PWR08" (at 177.8 104.14 0) (effects (font (size 0.762 0.762)) hide))
  (property "Value" "GND" (at 177.8 105.918 0) (effects (font (size 0.762 0.762)) hide))
  (property "Footprint" "" (at 177.8 104.14 0) (effects (font (size 1.524 1.524))))
  (property "Datasheet" "" (at 177.8 104.14 0) (effects (font (size 1.524 1.524)))) (pin "1"))

 (symbol (lib_id "haxmark-rescue:M1_10") (at 191.77 128.27 0) (mirror y) (unit 1) (in_bom yes) (on_board yes) (dnp no)
  (property "Reference" "K1" (at 192.024 114.554 0) (effects (font (size 1.27 1.27)) (justify left)))
  (property "Value" "PRINTER" (at 191.77 142.24 0) (effects (font (size 1.27 1.27)) (justify left)))
  (property "Footprint" "conn:PSS254-10G" (at 191.77 125.73 0) (effects (font (size 1.524 1.524)) hide))
  (property "Datasheet" "" (at 191.77 125.73 0) (effects (font (size 1.524 1.524)))) (pin "1") (pin "10") (pin "2") (pin "3") (pin "4") (pin "5") (pin "6") (pin "7") (pin "8") (pin "9"))

 (symbol (lib_id "haxmark-rescue:+5V") (at 194.31 115.57 0) (unit 1) (in_bom yes) (on_board yes) (dnp no)
  (property "Reference" "#PWR09" (at 194.31 117.475 0) (effects (font (size 0.762 0.762)) hide))
  (property "Value" "+5V" (at 194.31 113.665 0) (effects (font (size 0.762 0.762))))
  (property "Footprint" "" (at 194.31 115.57 0) (effects (font (size 1.27 1.27)) hide))
  (property "Datasheet" "" (at 194.31 115.57 0) (effects (font (size 1.524 1.524)))) (pin "1"))

 (symbol (lib_id "haxmark-rescue:GND") (at 194.31 135.89 0) (unit 1) (in_bom yes) (on_board yes) (dnp no)
  (property "Reference" "#PWR010" (at 194.31 135.89 0) (effects (font (size 0.762 0.762)) hide))
  (property "Value" "GND" (at 194.31 137.668 0) (effects (font (size 0.762 0.762)) hide))
  (property "Footprint" "" (at 194.31 135.89 0) (effects (font (size 1.524 1.524))))
  (property "Datasheet" "" (at 194.31 135.89 0) (effects (font (size 1.524 1.524)))) (pin "1"))

 (sheet_instances (path "" (page "1"))))
